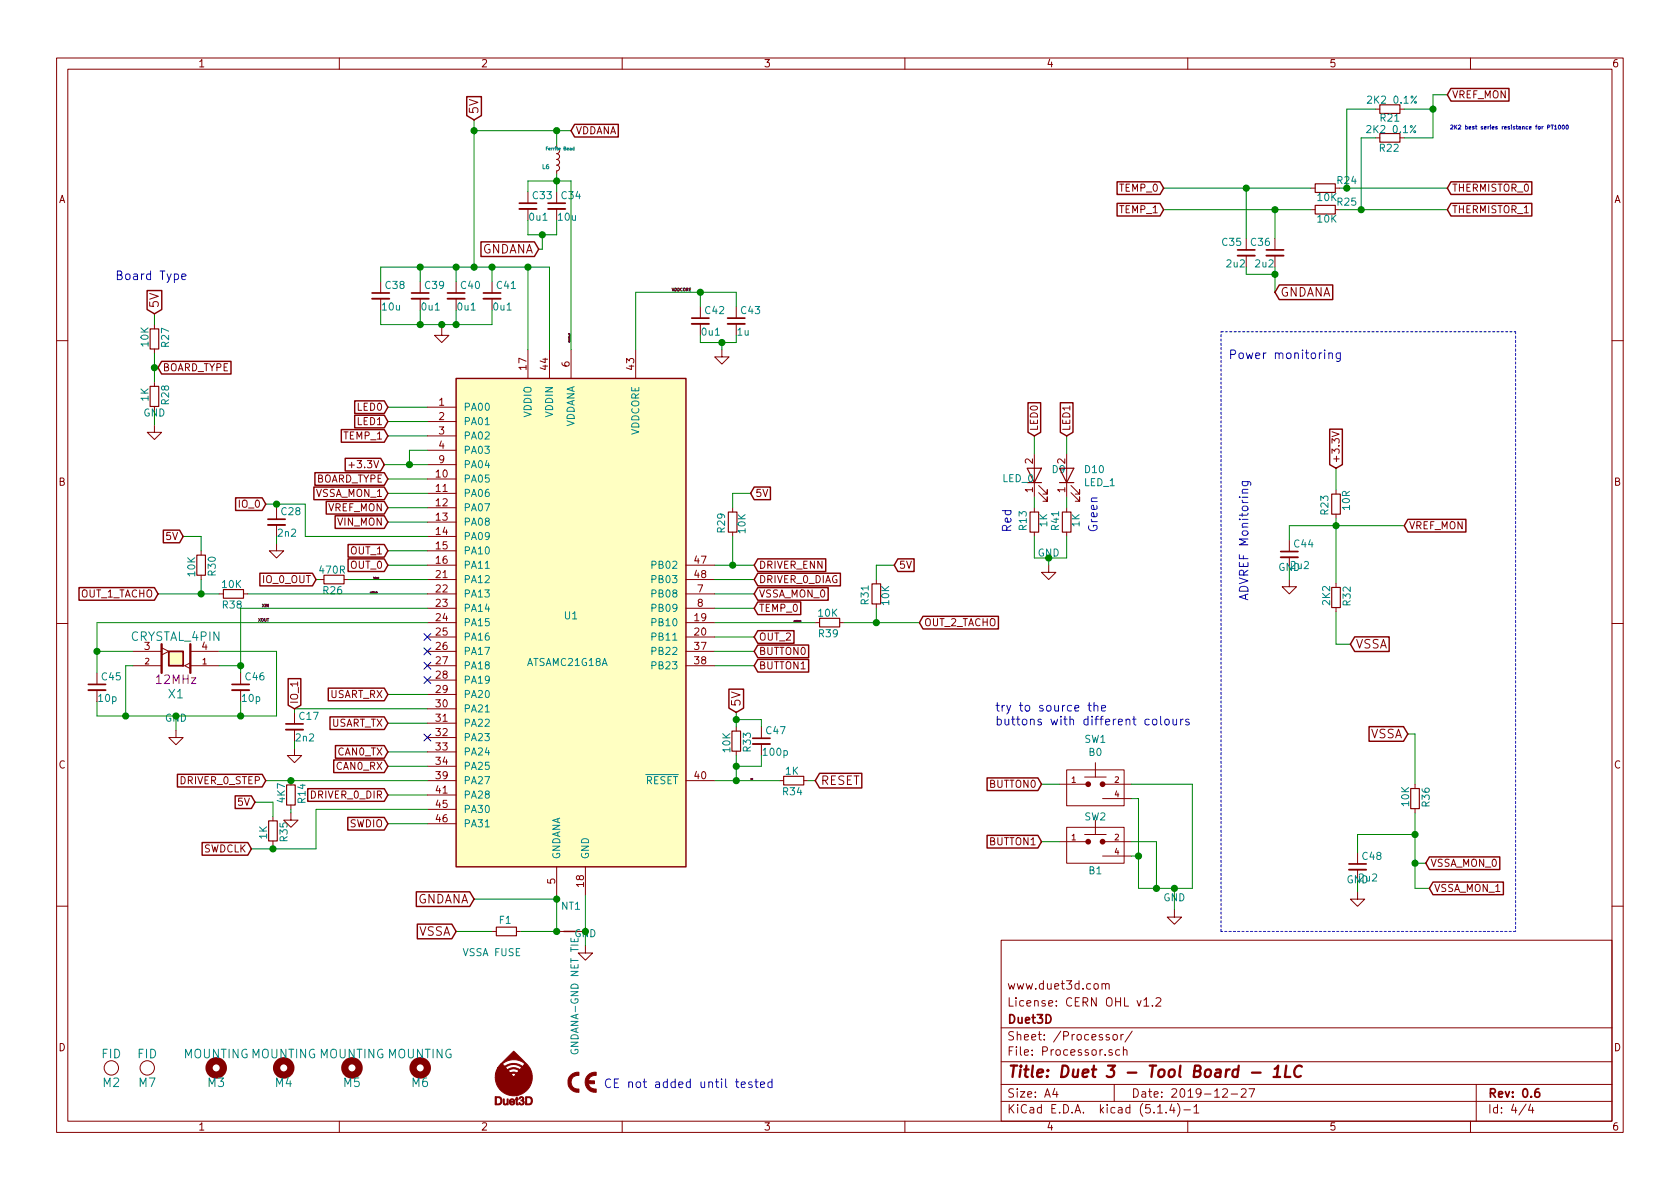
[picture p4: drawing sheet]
EESchema Schematic File Version 4
LIBS:Duet3_TB_1LC-cache
EELAYER 30 0
EELAYER END
$Descr A4 11693 8268
encoding utf-8
Sheet 4 4
Title "Duet 3 - Tool Board - 1LC"
Date "2019-12-27"
Rev "0.6"
Comp "Duet3D"
Comment1 "License: CERN OHL v1.2"
Comment2 "www.duet3d.com"
Comment3 ""
Comment4 ""
$EndDescr
$Comp
L Duet3:CRYSTAL_4PIN X1
U 1 1
P 1225 4575
F 0 "X1" H 1225 4825 60  0000 C CNN
F 1 "CRYSTAL_4PIN" H 1225 4425 60  0000 C CNN
F 2 "complib:Crystal_SMD_ECS-33B-4Pin_3.2x2.5mm" H 1225 4575 60  0001 C CNN
F 3 "" H 1225 4575 60  0001 C CNN
F 4 "12MHz" H 1225 4725 60  0000 C CNN "Frequency"
	1    1225 4575
	-1   0    0    1   
$EndComp
Text GLabel 3175 6475 0    60   Input ~ 0
VSSA
$Comp
L Device:C_Small C42
U 1 1
P 4875 2225
F 0 "C42" H 4900 2300 50  0000 L CNN
F 1 "0u1" H 4875 2150 50  0000 L CNN
F 2 "Capacitor_SMD:C_0402_1005Metric" H 4875 2225 60  0001 C CNN
F 3 "" H 4875 2225 60  0001 C CNN
	1    4875 2225
	1    0    0    -1  
$EndComp
$Comp
L Device:C_Small C46
U 1 1
P 1675 4775
F 0 "C46" H 1700 4850 50  0000 L CNN
F 1 "10p" H 1675 4700 50  0000 L CNN
F 2 "Capacitor_SMD:C_0402_1005Metric" H 1675 4775 60  0001 C CNN
F 3 "" H 1675 4775 60  0001 C CNN
	1    1675 4775
	1    0    0    -1  
$EndComp
$Comp
L Device:C_Small C45
U 1 1
P 675 4775
F 0 "C45" H 700 4850 50  0000 L CNN
F 1 "10p" H 675 4700 50  0000 L CNN
F 2 "Capacitor_SMD:C_0402_1005Metric" H 675 4775 60  0001 C CNN
F 3 "" H 675 4775 60  0001 C CNN
	1    675  4775
	1    0    0    -1  
$EndComp
$Comp
L Device:C_Small C41
U 1 1
P 3425 2050
F 0 "C41" H 3450 2125 50  0000 L CNN
F 1 "0u1" H 3425 1975 50  0000 L CNN
F 2 "Capacitor_SMD:C_0402_1005Metric" H 3425 2050 60  0001 C CNN
F 3 "" H 3425 2050 60  0001 C CNN
	1    3425 2050
	1    0    0    -1  
$EndComp
$Comp
L Device:C_Small C33
U 1 1
P 3675 1425
F 0 "C33" H 3700 1500 50  0000 L CNN
F 1 "0u1" H 3675 1350 50  0000 L CNN
F 2 "Capacitor_SMD:C_0402_1005Metric" H 3675 1425 60  0001 C CNN
F 3 "" H 3675 1425 60  0001 C CNN
	1    3675 1425
	1    0    0    -1  
$EndComp
$Comp
L Device:C_Small C40
U 1 1
P 3175 2050
F 0 "C40" H 3200 2125 50  0000 L CNN
F 1 "0u1" H 3175 1975 50  0000 L CNN
F 2 "Capacitor_SMD:C_0402_1005Metric" H 3175 2050 60  0001 C CNN
F 3 "" H 3175 2050 60  0001 C CNN
	1    3175 2050
	1    0    0    -1  
$EndComp
$Comp
L Device:C_Small C39
U 1 1
P 2925 2050
F 0 "C39" H 2950 2125 50  0000 L CNN
F 1 "0u1" H 2925 1975 50  0000 L CNN
F 2 "Capacitor_SMD:C_0402_1005Metric" H 2925 2050 60  0001 C CNN
F 3 "" H 2925 2050 60  0001 C CNN
	1    2925 2050
	1    0    0    -1  
$EndComp
Text GLabel 3300 825  1    60   Input ~ 0
5V
$Comp
L Device:C_Small C38
U 1 1
P 2650 2050
F 0 "C38" H 2675 2125 50  0000 L CNN
F 1 "10u" H 2650 1975 50  0000 L CNN
F 2 "Capacitor_SMD:C_0805_2012Metric" H 2650 2050 60  0001 C CNN
F 3 "" H 2650 2050 60  0001 C CNN
	1    2650 2050
	1    0    0    -1  
$EndComp
$Comp
L Device:R_Small F1
U 1 1
P 3525 6475
F 0 "F1" V 3600 6483 50  0000 C CNN
F 1 "VSSA FUSE" V 3375 6575 50  0000 C CNN
F 2 "Fuse:Fuse_1206_3216Metric" H 3525 6475 60  0001 C CNN
F 3 "" H 3525 6475 60  0001 C CNN
	1    3525 6475
	0    -1   -1   0   
$EndComp
$Comp
L Device:C_Small C43
U 1 1
P 5125 2225
F 0 "C43" H 5150 2300 50  0000 L CNN
F 1 "1u" H 5125 2150 50  0000 L CNN
F 2 "Capacitor_SMD:C_0603_1608Metric" H 5125 2225 60  0001 C CNN
F 3 "" H 5125 2225 60  0001 C CNN
	1    5125 2225
	1    0    0    -1  
$EndComp
$Comp
L Duet3:FID M2
U 1 1
P 775 7425
F 0 "M2" H 775 7325 60  0000 C CNN
F 1 "FID" H 775 7525 60  0000 C CNN
F 2 "Fiducial:Fiducial_1mm_Mask2mm" H 775 7425 60  0001 C CNN
F 3 "" H 775 7425 60  0000 C CNN
	1    775  7425
	1    0    0    -1  
$EndComp
$Comp
L Device:C_Small C35
U 1 1
P 8675 1750
F 0 "C35" H 8700 1825 50  0000 L CNN
F 1 "2u2" H 8675 1675 50  0000 L CNN
F 2 "Capacitor_SMD:C_0603_1608Metric" H 8675 1750 60  0001 C CNN
F 3 "" H 8675 1750 60  0001 C CNN
	1    8675 1750
	-1   0    0    -1  
$EndComp
$Comp
L Device:R_Small R24
U 1 1
P 9225 1300
F 0 "R24" V 9275 1450 50  0000 C CNN
F 1 "10K" V 9157 1312 50  0000 C CNN
F 2 "Resistor_SMD:R_0402_1005Metric" H 9225 1300 60  0001 C CNN
F 3 "" H 9225 1300 60  0001 C CNN
	1    9225 1300
	0    1    -1   0   
$EndComp
Text Notes 10925 900  2    28   ~ 0
2K2 best series resistance for PT1000
Text GLabel 10075 1300 2    50   Input ~ 0
THERMISTOR_0
$Comp
L Device:R_Small R21
U 1 1
P 9675 750
F 0 "R21" V 9610 750 50  0000 C CNN
F 1 "2K2 0.1%" V 9735 765 50  0000 C CNN
F 2 "Resistor_SMD:R_0402_1005Metric" H 9675 750 60  0001 C CNN
F 3 "" H 9675 750 60  0001 C CNN
	1    9675 750 
	0    1    -1   0   
$EndComp
$Comp
L Duet3_TB_1LC-rescue:Mounting_Hole-Mechanical M3
U 1 1
P 1505 7425
F 0 "M3" H 1505 7325 60  0000 C CNN
F 1 "MOUNTING" H 1505 7525 60  0000 C CNN
F 2 "MountingHole:MountingHole_3.2mm_M3" H 1505 7425 60  0001 C CNN
F 3 "" H 1505 7425 60  0000 C CNN
	1    1505 7425
	1    0    0    -1  
$EndComp
Wire Notes Line
	8500 2300 10550 2300
Wire Notes Line
	10550 2300 10550 6475
Wire Notes Line
	10550 6475 8500 6475
$Comp
L Duet3:Duet3D_Logo M1
U 1 1
P 3575 7500
F 0 "M1" H 3575 7335 60  0001 C CNN
F 1 "Duet3D_Logo" H 3575 7665 60  0001 C CNN
F 2 "complib:LOGO_Duet3d_CU_Mask" H 3575 7500 60  0001 C CNN
F 3 "" H 3575 7500 60  0001 C CNN
	1    3575 7500
	1    0    0    -1  
$EndComp
$Comp
L Duet3_TB_1LC-rescue:CE_LOGO-CE_Logo #G1
U 1 1
P 4050 7525
AR Path="/5B1DD6AD" Ref="#G1"  Part="1" 
AR Path="/50523307/5B1DD6AD" Ref="#G1"  Part="1" 
F 0 "#G1" H 4050 7485 60  0001 C CNN
F 1 "CE_LOGO" H 4050 7565 60  0001 C CNN
F 2 "" H 4050 7525 60  0001 C CNN
F 3 "" H 4050 7525 60  0001 C CNN
	1    4050 7525
	1    0    0    -1  
$EndComp
Text GLabel 10075 650  2    50   Input ~ 0
VREF_MON
$Comp
L Device:C_Small C36
U 1 1
P 8875 1750
F 0 "C36" H 8900 1825 50  0000 L CNN
F 1 "2u2" H 8875 1675 50  0000 L CNN
F 2 "Capacitor_SMD:C_0603_1608Metric" H 8875 1750 60  0001 C CNN
F 3 "" H 8875 1750 60  0001 C CNN
	1    8875 1750
	-1   0    0    -1  
$EndComp
Wire Wire Line
	8875 1900 8875 1850
$Comp
L Device:R_Small R22
U 1 1
P 9675 950
F 0 "R22" V 9745 945 50  0000 C CNN
F 1 "2K2 0.1%" V 9615 960 50  0000 C CNN
F 2 "Resistor_SMD:R_0402_1005Metric" H 9675 950 60  0001 C CNN
F 3 "" H 9675 950 60  0001 C CNN
	1    9675 950 
	0    1    1    0   
$EndComp
Wire Wire Line
	1225 5075 1225 4975
Wire Wire Line
	1225 4975 1675 4975
Wire Wire Line
	1675 4975 1675 4875
Wire Wire Line
	1225 4975 875  4975
Wire Wire Line
	675  4975 675  4875
Connection ~ 1225 4975
Wire Wire Line
	1675 4675 1675 4625
Wire Wire Line
	1675 4625 1525 4625
Wire Wire Line
	675  4675 675  4525
Wire Wire Line
	675  4525 925  4525
Wire Wire Line
	925  4625 875  4625
Wire Wire Line
	875  4625 875  4975
Connection ~ 875  4975
Wire Wire Line
	875  4975 675  4975
Wire Wire Line
	1525 4525 1925 4525
Wire Wire Line
	1925 4525 1925 4975
Wire Wire Line
	1925 4975 1675 4975
Connection ~ 1675 4975
Wire Wire Line
	1675 4625 1675 4225
Connection ~ 1675 4625
Wire Wire Line
	675  4325 675  4525
Connection ~ 675  4525
Wire Wire Line
	5025 2425 5025 2375
Wire Wire Line
	5025 2375 4875 2375
Wire Wire Line
	4875 2375 4875 2325
Wire Wire Line
	5025 2375 5125 2375
Wire Wire Line
	5125 2375 5125 2325
Connection ~ 5025 2375
Wire Wire Line
	5125 2125 5125 2025
Wire Wire Line
	5125 2025 4875 2025
Wire Wire Line
	4875 2025 4875 2125
Wire Wire Line
	4425 2425 4425 2025
Wire Wire Line
	4425 2025 4875 2025
Connection ~ 4875 2025
Wire Wire Line
	3875 6225 3875 6250
Text Notes 8550 2500 0    60   ~ 0
Power monitoring\n
Connection ~ 8875 1900
Wire Wire Line
	8875 1900 8675 1900
Wire Wire Line
	8675 1900 8675 1850
Wire Wire Line
	9325 1300 9375 1300
Wire Wire Line
	9975 650  10075 650 
Wire Wire Line
	9575 750  9375 750 
Wire Wire Line
	9375 750  9375 1300
Connection ~ 9375 1300
Wire Wire Line
	9375 1300 10075 1300
$Comp
L Device:R_Small R28
U 1 1
P 1075 2750
F 0 "R28" V 1150 2758 50  0000 C CNN
F 1 "1K" V 1007 2762 50  0000 C CNN
F 2 "Resistor_SMD:R_0402_1005Metric" H 1075 2750 60  0001 C CNN
F 3 "" H 1075 2750 60  0001 C CNN
	1    1075 2750
	1    0    0    -1  
$EndComp
Text GLabel 6400 4325 2    50   Input ~ 0
OUT_2_TACHO
Text Label 4675 2025 0    20   ~ 0
VDDCORE
Text Label 1875 4325 2    20   ~ 0
XOUT
Text Label 1875 4225 2    20   ~ 0
XIN
Text Notes 4200 7575 0    60   ~ 0
CE not added until tested
$Comp
L Device:R_Small R31
U 1 1
P 6100 4125
F 0 "R31" V 6175 4133 50  0000 C CNN
F 1 "10K" V 6032 4137 50  0000 C CNN
F 2 "Resistor_SMD:R_0402_1005Metric" H 6100 4125 60  0001 C CNN
F 3 "" H 6100 4125 60  0001 C CNN
	1    6100 4125
	-1   0    0    1   
$EndComp
Wire Wire Line
	9575 950  9475 950 
Wire Wire Line
	9475 1450 10075 1450
Wire Wire Line
	9475 950  9475 1450
Connection ~ 9475 1450
Wire Wire Line
	9325 1450 9475 1450
Wire Wire Line
	8100 1300 8675 1300
Wire Wire Line
	9125 1300 8675 1300
Connection ~ 8675 1300
Wire Wire Line
	8675 1650 8675 1300
Wire Wire Line
	8100 1450 8875 1450
Wire Wire Line
	8875 1450 9125 1450
Connection ~ 8875 1450
Wire Wire Line
	8875 1650 8875 1450
$Comp
L Device:R_Small R25
U 1 1
P 9225 1450
F 0 "R25" V 9275 1600 50  0000 C CNN
F 1 "10K" V 9157 1462 50  0000 C CNN
F 2 "Resistor_SMD:R_0402_1005Metric" H 9225 1450 60  0001 C CNN
F 3 "" H 9225 1450 60  0001 C CNN
	1    9225 1450
	0    1    -1   0   
$EndComp
Text GLabel 10075 1450 2    50   Input ~ 0
THERMISTOR_1
Text GLabel 8100 1300 0    50   Input ~ 0
TEMP_0
Text GLabel 8100 1450 0    50   Input ~ 0
TEMP_1
Text GLabel 6225 3925 2    50   Input ~ 0
5V
Wire Wire Line
	6225 3925 6100 3925
Wire Wire Line
	3175 6475 3425 6475
Wire Wire Line
	6100 3925 6100 4025
Wire Wire Line
	6100 4225 6100 4325
Connection ~ 6100 4325
Wire Wire Line
	6100 4325 6400 4325
Wire Wire Line
	9775 950  9975 950 
Wire Wire Line
	9975 950  9975 750 
Wire Wire Line
	9775 750  9975 750 
Connection ~ 9975 750 
Wire Wire Line
	9975 750  9975 650 
Text GLabel 2700 2825 0    50   Input ~ 0
LED0
Wire Wire Line
	2700 2825 2975 2825
Text GLabel 2050 4925 1    50   Input ~ 0
IO_1
Wire Wire Line
	2700 3325 2975 3325
Text GLabel 5250 4225 2    50   Input ~ 0
TEMP_0
Wire Wire Line
	5250 4225 4975 4225
Text GLabel 5250 4125 2    50   Input ~ 0
VSSA_MON_0
$Comp
L Duet3:ATSAMC21G18B-MU-MCU_Microchip_SAMC U1
U 1 1
P 3975 4325
F 0 "U1" H 3975 4375 50  0000 C CNN
F 1 "ATSAMC21G18A" H 3950 4050 50  0000 C CNN
F 2 "Package_DFN_QFN:QFN-48-1EP_7x7mm_P0.5mm_EP5.2x5.2mm_ThermalVias" H 4975 5225 50  0001 C CNN
F 3 "http://ww1.microchip.com/downloads/en/DeviceDoc/SAM-C20C21-Family-Datasheet-DS60001479C.pdf" H 3975 4325 50  0001 C CNN
	1    3975 4325
	1    0    0    -1  
$EndComp
Wire Wire Line
	1675 4225 2975 4225
Wire Wire Line
	675  4325 2975 4325
Wire Wire Line
	2650 2150 2650 2250
Wire Wire Line
	2650 2250 2925 2250
Wire Wire Line
	3075 2250 3075 2275
Wire Wire Line
	2925 2150 2925 2250
Connection ~ 2925 2250
Wire Wire Line
	2925 2250 3075 2250
Wire Wire Line
	3075 2250 3175 2250
Wire Wire Line
	3175 2250 3175 2150
Connection ~ 3075 2250
Wire Wire Line
	3175 2250 3425 2250
Wire Wire Line
	3425 2250 3425 2150
Connection ~ 3175 2250
Wire Wire Line
	2650 1950 2650 1850
Wire Wire Line
	2650 1850 2925 1850
Wire Wire Line
	2925 1850 2925 1950
Wire Wire Line
	2925 1850 3175 1850
Wire Wire Line
	3175 1850 3175 1950
Connection ~ 2925 1850
Wire Wire Line
	3175 1850 3300 1850
Wire Wire Line
	3425 1850 3425 1950
Connection ~ 3175 1850
Wire Wire Line
	3425 1850 3675 1850
Wire Wire Line
	3675 1850 3675 2425
Connection ~ 3425 1850
Wire Wire Line
	3675 1850 3825 1850
Wire Wire Line
	3825 1850 3825 2425
Connection ~ 3675 1850
Wire Wire Line
	3975 2425 3975 1250
Wire Wire Line
	3975 1250 3875 1250
Wire Wire Line
	3875 1250 3875 1325
Wire Wire Line
	3875 1250 3675 1250
Wire Wire Line
	3675 1250 3675 1325
Connection ~ 3875 1250
Wire Wire Line
	3675 1625 3675 1525
Wire Wire Line
	3875 1625 3875 1525
Connection ~ 3300 1850
Wire Wire Line
	3300 1850 3425 1850
$Comp
L Device:C_Small C34
U 1 1
P 3875 1425
F 0 "C34" H 3900 1500 50  0000 L CNN
F 1 "10u" H 3875 1350 50  0000 L CNN
F 2 "Capacitor_SMD:C_0805_2012Metric" H 3875 1425 60  0001 C CNN
F 3 "" H 3875 1425 60  0001 C CNN
	1    3875 1425
	1    0    0    -1  
$EndComp
Wire Wire Line
	3300 825  3300 900 
$Comp
L Device:L_Small L6
U 1 1
P 3875 1100
F 0 "L6" H 3800 1050 30  0000 C CNN
F 1 "Ferrite Bead" H 3900 1175 22  0000 C CNN
F 2 "Inductor_SMD:L_0402_1005Metric" H 3875 1100 60  0001 C CNN
F 3 "https://www.digikey.co.uk/product-detail/en/taiyo-yuden/BKP1005HS221-T/587-2088-2-ND/1788977" H 3875 1100 60  0001 C CNN
F 4 "BKP1005HS221-T" H 3875 1100 50  0001 C CNN "Part Number"
	1    3875 1100
	1    0    0    -1  
$EndComp
Wire Wire Line
	3875 1200 3875 1250
Wire Wire Line
	3875 1000 3875 900 
Wire Wire Line
	3875 900  3300 900 
Connection ~ 3300 900 
Wire Wire Line
	3300 900  3300 1850
Text GLabel 3975 900  2    50   Input ~ 0
VDDANA
Wire Wire Line
	3975 900  3875 900 
Connection ~ 3875 900 
$Comp
L Device:R_Small R35
U 1 1
P 1900 5775
F 0 "R35" V 1975 5783 50  0000 C CNN
F 1 "1K" V 1832 5787 50  0000 C CNN
F 2 "Resistor_SMD:R_0402_1005Metric" H 1900 5775 60  0001 C CNN
F 3 "" H 1900 5775 60  0001 C CNN
	1    1900 5775
	1    0    0    1   
$EndComp
Text GLabel 1775 5575 0    50   Input ~ 0
5V
Wire Wire Line
	1775 5575 1900 5575
Wire Wire Line
	1900 5575 1900 5675
Wire Wire Line
	1750 5900 1900 5900
Wire Wire Line
	1900 5875 1900 5900
Wire Wire Line
	2700 5725 2975 5725
Text GLabel 5675 5425 2    60   Input ~ 0
RESET
Wire Wire Line
	4975 5425 5125 5425
$Comp
L Device:R_Small R33
U 1 1
P 5125 5150
F 0 "R33" V 5200 5158 50  0000 C CNN
F 1 "10K" V 5057 5162 50  0000 C CNN
F 2 "Resistor_SMD:R_0402_1005Metric" H 5125 5150 60  0001 C CNN
F 3 "" H 5125 5150 60  0001 C CNN
	1    5125 5150
	1    0    0    1   
$EndComp
$Comp
L Device:R_Small R34
U 1 1
P 5525 5425
F 0 "R34" V 5600 5433 50  0000 C CNN
F 1 "1K" V 5457 5437 50  0000 C CNN
F 2 "Resistor_SMD:R_0402_1005Metric" H 5525 5425 60  0001 C CNN
F 3 "" H 5525 5425 60  0001 C CNN
	1    5525 5425
	0    -1   1    0   
$EndComp
Wire Wire Line
	5625 5425 5675 5425
Wire Wire Line
	5125 5250 5125 5325
Connection ~ 5125 5425
Wire Wire Line
	5125 5425 5425 5425
Text GLabel 5125 4950 1    60   Input ~ 0
5V
Wire Wire Line
	5125 4950 5125 5000
$Comp
L Device:C_Small C47
U 1 1
P 5300 5150
F 0 "C47" H 5325 5225 50  0000 L CNN
F 1 "100p" H 5300 5075 50  0000 L CNN
F 2 "Capacitor_SMD:C_0402_1005Metric" H 5300 5150 60  0001 C CNN
F 3 "" H 5300 5150 60  0001 C CNN
	1    5300 5150
	1    0    0    -1  
$EndComp
Wire Wire Line
	5300 5250 5300 5325
Wire Wire Line
	5300 5325 5125 5325
Connection ~ 5125 5325
Wire Wire Line
	5125 5325 5125 5425
Wire Wire Line
	5300 5050 5300 5000
Wire Wire Line
	5300 5000 5125 5000
Connection ~ 5125 5000
Wire Wire Line
	5125 5000 5125 5050
Text GLabel 2700 2925 0    50   Input ~ 0
LED1
Wire Wire Line
	2700 2925 2975 2925
Text GLabel 2700 3025 0    50   Input ~ 0
TEMP_1
Wire Wire Line
	2700 3025 2975 3025
Wire Wire Line
	5250 4125 4975 4125
Text GLabel 2700 3325 0    50   Input ~ 0
BOARD_TYPE
Text GLabel 2700 3425 0    50   Input ~ 0
VSSA_MON_1
Wire Wire Line
	2700 3425 2975 3425
Text GLabel 2700 3525 0    50   Input ~ 0
VREF_MON
Wire Wire Line
	2700 3525 2975 3525
Text GLabel 2700 3625 0    50   Input ~ 0
VIN_MON
Wire Wire Line
	2700 3625 2975 3625
Text GLabel 1850 3500 0    50   Input ~ 0
IO_0
Wire Wire Line
	1850 3500 1925 3500
Text GLabel 2700 3825 0    50   Input ~ 0
OUT_1
Wire Wire Line
	2700 3825 2975 3825
Text GLabel 2700 3925 0    50   Input ~ 0
OUT_0
Wire Wire Line
	2700 3925 2975 3925
Wire Wire Line
	4975 4325 5675 4325
Text GLabel 5250 4425 2    50   Input ~ 0
OUT_2
Wire Wire Line
	5250 4425 4975 4425
Text GLabel 2200 4025 0    50   Input ~ 0
IO_0_OUT
Wire Wire Line
	2200 4025 2225 4025
Text GLabel 1100 4125 0    50   Input ~ 0
OUT_1_TACHO
$Comp
L Device:R_Small R30
U 1 1
P 1400 3925
F 0 "R30" V 1475 3933 50  0000 C CNN
F 1 "10K" V 1332 3937 50  0000 C CNN
F 2 "Resistor_SMD:R_0402_1005Metric" H 1400 3925 60  0001 C CNN
F 3 "" H 1400 3925 60  0001 C CNN
	1    1400 3925
	1    0    0    1   
$EndComp
Text GLabel 1275 3725 0    50   Input ~ 0
5V
Wire Wire Line
	1275 3725 1400 3725
Wire Wire Line
	1400 3725 1400 3825
Wire Wire Line
	1400 4025 1400 4125
Connection ~ 1400 4125
Wire Wire Line
	1400 4125 1100 4125
Wire Wire Line
	2975 4125 1725 4125
NoConn ~ 2975 4425
NoConn ~ 2975 4525
NoConn ~ 2975 4625
NoConn ~ 2975 4725
Text GLabel 2700 4825 0    50   Input ~ 0
USART_RX
Wire Wire Line
	2700 4825 2975 4825
Text GLabel 2700 5025 0    50   Input ~ 0
USART_TX
Wire Wire Line
	2700 5025 2975 5025
NoConn ~ 2975 5125
Text GLabel 2700 5225 0    50   Input ~ 0
CAN0_TX
Wire Wire Line
	2700 5225 2975 5225
Text GLabel 2700 5325 0    50   Input ~ 0
CAN0_RX
Wire Wire Line
	2700 5325 2975 5325
Text GLabel 1750 5900 0    50   Input ~ 0
SWDCLK
Text GLabel 2700 5725 0    50   Input ~ 0
SWDIO
Text GLabel 2700 5525 0    50   Input ~ 0
DRIVER_0_DIR
Text GLabel 1850 5425 0    50   Input ~ 0
DRIVER_0_STEP
Wire Wire Line
	1850 5425 2025 5425
Wire Wire Line
	2700 5525 2975 5525
Text GLabel 5250 3925 2    50   Input ~ 0
DRIVER_ENN
Text GLabel 5250 4025 2    50   Input ~ 0
DRIVER_0_DIAG
Wire Wire Line
	5250 4025 4975 4025
Wire Wire Line
	5250 3925 5100 3925
Text GLabel 5250 4525 2    50   Input ~ 0
BUTTON0
Text GLabel 5250 4625 2    50   Input ~ 0
BUTTON1
Wire Wire Line
	5250 4625 4975 4625
Wire Wire Line
	5250 4525 4975 4525
Text Notes 800  1950 0    60   ~ 0
Board Type
Wire Wire Line
	1075 2850 1075 2950
Text GLabel 1100 2550 2    50   Input ~ 0
BOARD_TYPE
Wire Wire Line
	1075 2650 1075 2550
Wire Wire Line
	1075 2550 1100 2550
$Comp
L Device:R_Small R27
U 1 1
P 1075 2350
F 0 "R27" V 1150 2358 50  0000 C CNN
F 1 "10K" V 1007 2362 50  0000 C CNN
F 2 "Resistor_SMD:R_0402_1005Metric" H 1075 2350 60  0001 C CNN
F 3 "" H 1075 2350 60  0001 C CNN
	1    1075 2350
	1    0    0    -1  
$EndComp
Wire Wire Line
	1075 2450 1075 2550
Connection ~ 1075 2550
Text GLabel 1075 2175 1    60   Input ~ 0
5V
Wire Wire Line
	1075 2175 1075 2250
$Comp
L Duet3_TB_1LC-rescue:Mounting_Hole-Mechanical M4
U 1 1
P 1975 7425
F 0 "M4" H 1975 7325 60  0000 C CNN
F 1 "MOUNTING" H 1975 7525 60  0000 C CNN
F 2 "MountingHole:MountingHole_3.2mm_M3" H 1975 7425 60  0001 C CNN
F 3 "" H 1975 7425 60  0000 C CNN
	1    1975 7425
	1    0    0    -1  
$EndComp
$Comp
L Duet3_TB_1LC-rescue:Mounting_Hole-Mechanical M5
U 1 1
P 2450 7425
F 0 "M5" H 2450 7325 60  0000 C CNN
F 1 "MOUNTING" H 2450 7525 60  0000 C CNN
F 2 "MountingHole:MountingHole_3.2mm_M3" H 2450 7425 60  0001 C CNN
F 3 "" H 2450 7425 60  0000 C CNN
	1    2450 7425
	1    0    0    -1  
$EndComp
$Comp
L Duet3_TB_1LC-rescue:Mounting_Hole-Mechanical M6
U 1 1
P 2925 7425
F 0 "M6" H 2925 7325 60  0000 C CNN
F 1 "MOUNTING" H 2925 7525 60  0000 C CNN
F 2 "MountingHole:MountingHole_3.2mm_M3" H 2925 7425 60  0001 C CNN
F 3 "" H 2925 7425 60  0000 C CNN
	1    2925 7425
	1    0    0    -1  
$EndComp
Wire Wire Line
	9300 4250 9300 4475
Wire Notes Line
	8500 6475 8500 2300
Wire Wire Line
	9400 4475 9300 4475
Wire Wire Line
	8975 4025 8975 3950
Wire Wire Line
	9300 3650 9300 4050
Connection ~ 9300 3650
Wire Wire Line
	8975 3650 8975 3750
Wire Wire Line
	8975 3650 9300 3650
Text GLabel 9400 4475 2    60   Input ~ 0
VSSA
$Comp
L Device:R_Small R32
U 1 1
P 9300 4150
F 0 "R32" V 9375 4158 50  0000 C CNN
F 1 "2K2" V 9232 4162 50  0000 C CNN
F 2 "Resistor_SMD:R_0402_1005Metric" H 9300 4150 60  0001 C CNN
F 3 "" H 9300 4150 60  0001 C CNN
	1    9300 4150
	1    0    0    -1  
$EndComp
$Comp
L Device:C_Small C44
U 1 1
P 8975 3850
F 0 "C44" H 9000 3925 50  0000 L CNN
F 1 "2u2" H 8975 3775 50  0000 L CNN
F 2 "Capacitor_SMD:C_0603_1608Metric" H 8975 3850 60  0001 C CNN
F 3 "" H 8975 3850 60  0001 C CNN
	1    8975 3850
	1    0    0    -1  
$EndComp
Text Notes 8700 4175 1    60   ~ 0
ADVREF Monitoring
Text GLabel 9775 3650 2    50   Input ~ 0
VREF_MON
Text GLabel 9300 3250 1    50   Input ~ 0
+3.3V
$Comp
L Device:R_Small R36
U 1 1
P 9850 5550
F 0 "R36" V 9925 5558 50  0000 C CNN
F 1 "10K" V 9782 5562 50  0000 C CNN
F 2 "Resistor_SMD:R_0402_1005Metric" H 9850 5550 60  0001 C CNN
F 3 "" H 9850 5550 60  0001 C CNN
	1    9850 5550
	1    0    0    -1  
$EndComp
Text GLabel 9800 5100 0    60   Input ~ 0
VSSA
Text GLabel 9925 6000 2    50   Input ~ 0
VSSA_MON_0
$Comp
L Device:C_Small C48
U 1 1
P 9450 6025
F 0 "C48" H 9475 6100 50  0000 L CNN
F 1 "2u2" H 9450 5950 50  0000 L CNN
F 2 "Capacitor_SMD:C_0603_1608Metric" H 9450 6025 60  0001 C CNN
F 3 "" H 9450 6025 60  0001 C CNN
	1    9450 6025
	1    0    0    -1  
$EndComp
Wire Wire Line
	9800 5100 9850 5100
Wire Wire Line
	9850 6000 9925 6000
Wire Wire Line
	9450 5800 9450 5925
Wire Wire Line
	9450 6200 9450 6125
Wire Wire Line
	9850 5800 9450 5800
Connection ~ 9850 5800
Wire Wire Line
	9850 5800 9850 6000
Wire Wire Line
	9850 5100 9850 5450
Wire Wire Line
	9850 5650 9850 5800
Text GLabel 9950 6175 2    50   Input ~ 0
VSSA_MON_1
Wire Wire Line
	9850 6000 9850 6175
Wire Wire Line
	9850 6175 9950 6175
Connection ~ 9850 6000
$Comp
L Device:Net-Tie_2 NT1
U 1 1
P 3975 6475
F 0 "NT1" H 3975 6653 50  0000 C CNN
F 1 "GNDANA-GND NET TIE" V 4000 6025 50  0000 C CNN
F 2 "NetTie:NetTie-2_SMD_Pad0.5mm" H 3975 6475 50  0001 C CNN
F 3 "~" H 3975 6475 50  0001 C CNN
F 4 "virtual component - DNP" H 3975 6475 50  0001 C CNN "Part Number"
	1    3975 6475
	1    0    0    -1  
$EndComp
Text GLabel 3300 6250 0    60   Input ~ 0
GNDANA
Text GLabel 8875 2025 2    60   Input ~ 0
GNDANA
Wire Wire Line
	8875 1900 8875 2025
$Comp
L Device:R_Small R29
U 1 1
P 5100 3625
F 0 "R29" V 5175 3633 50  0000 C CNN
F 1 "10K" V 5032 3637 50  0000 C CNN
F 2 "Resistor_SMD:R_0402_1005Metric" H 5100 3625 60  0001 C CNN
F 3 "" H 5100 3625 60  0001 C CNN
	1    5100 3625
	-1   0    0    1   
$EndComp
Text GLabel 5225 3425 2    50   Input ~ 0
5V
Wire Wire Line
	5225 3425 5100 3425
Wire Wire Line
	5100 3425 5100 3525
Wire Wire Line
	5100 3725 5100 3925
Connection ~ 5100 3925
Wire Wire Line
	5100 3925 4975 3925
$Comp
L Duet3_TB_1LC-rescue:SW_TL3340AF160QG-Switch SW1
U 1 1
P 7625 5550
F 0 "SW1" H 7625 5965 50  0000 C CNN
F 1 "B0" H 7625 5874 50  0000 C CNN
F 2 "Button_Switch_SMD:SW_TL3340AF160QG" H 7625 5750 50  0001 C CNN
F 3 "" H 7625 5750 50  0001 C CNN
	1    7625 5550
	1    0    0    -1  
$EndComp
Wire Wire Line
	8175 6325 8175 6175
Wire Wire Line
	8175 6175 8300 6175
Connection ~ 8175 6175
Text GLabel 7250 5450 0    50   Input ~ 0
BUTTON0
Text GLabel 7250 5850 0    50   Input ~ 0
BUTTON1
Wire Wire Line
	7250 5850 7375 5850
Wire Wire Line
	7250 5450 7375 5450
Wire Wire Line
	2050 4925 2975 4925
Text GLabel 2675 3225 0    50   Input ~ 0
+3.3V
Wire Wire Line
	2975 3225 2850 3225
$Comp
L Duet3_TB_1LC-rescue:GND-power #PWR0123
U 1 1
P 4075 6575
F 0 "#PWR0123" H 4075 6325 50  0001 C CNN
F 1 "GND" H 4075 6662 50  0000 C CNN
F 2 "" H 4075 6575 50  0001 C CNN
F 3 "" H 4075 6575 50  0001 C CNN
	1    4075 6575
	1    0    0    -1  
$EndComp
$Comp
L Duet3_TB_1LC-rescue:GND-power #PWR0124
U 1 1
P 1225 5075
F 0 "#PWR0124" H 1225 4825 50  0001 C CNN
F 1 "GND" H 1225 5162 50  0000 C CNN
F 2 "" H 1225 5075 50  0001 C CNN
F 3 "" H 1225 5075 50  0001 C CNN
	1    1225 5075
	1    0    0    -1  
$EndComp
$Comp
L Duet3_TB_1LC-rescue:GND-power #PWR0125
U 1 1
P 1075 2950
F 0 "#PWR0125" H 1075 2700 50  0001 C CNN
F 1 "GND" H 1075 3037 50  0000 C CNN
F 2 "" H 1075 2950 50  0001 C CNN
F 3 "" H 1075 2950 50  0001 C CNN
	1    1075 2950
	1    0    0    -1  
$EndComp
$Comp
L Duet3_TB_1LC-rescue:GND-power #PWR0128
U 1 1
P 9450 6200
F 0 "#PWR0128" H 9450 5950 50  0001 C CNN
F 1 "GND" H 9450 6287 50  0000 C CNN
F 2 "" H 9450 6200 50  0001 C CNN
F 3 "" H 9450 6200 50  0001 C CNN
	1    9450 6200
	1    0    0    -1  
$EndComp
$Comp
L Duet3_TB_1LC-rescue:GND-power #PWR0129
U 1 1
P 8175 6325
F 0 "#PWR0129" H 8175 6075 50  0001 C CNN
F 1 "GND" H 8175 6412 50  0000 C CNN
F 2 "" H 8175 6325 50  0001 C CNN
F 3 "" H 8175 6325 50  0001 C CNN
	1    8175 6325
	1    0    0    -1  
$EndComp
$Comp
L Duet3_TB_1LC-rescue:GND-power #PWR0130
U 1 1
P 8975 4025
F 0 "#PWR0130" H 8975 3775 50  0001 C CNN
F 1 "GND" H 8975 4112 50  0000 C CNN
F 2 "" H 8975 4025 50  0001 C CNN
F 3 "" H 8975 4025 50  0001 C CNN
	1    8975 4025
	1    0    0    -1  
$EndComp
$Comp
L Device:LED D9
U 1 1
P 7200 3300
F 0 "D9" V 7238 3183 50  0000 R CNN
F 1 "LED_0" V 7175 3525 50  0000 R CNN
F 2 "LED_SMD:LED_0402_1005Metric" H 7200 3300 50  0001 C CNN
F 3 "~" H 7200 3300 50  0001 C CNN
	1    7200 3300
	0    -1   -1   0   
$EndComp
Text GLabel 7200 3025 1    50   Input ~ 0
LED0
Text GLabel 7425 3025 1    50   Input ~ 0
LED1
Wire Wire Line
	3675 1625 3775 1625
$Comp
L Device:LED D10
U 1 1
P 7425 3300
F 0 "D10" V 7463 3182 50  0000 R CNN
F 1 "LED_1" V 7372 3182 50  0000 R CNN
F 2 "LED_SMD:LED_0402_1005Metric" H 7425 3300 50  0001 C CNN
F 3 "~" H 7425 3300 50  0001 C CNN
	1    7425 3300
	0    -1   -1   0   
$EndComp
$Comp
L Device:R_Small R13
U 1 1
P 7200 3625
F 0 "R13" V 7275 3633 50  0000 C CNN
F 1 "1K" V 7132 3637 50  0000 C CNN
F 2 "Resistor_SMD:R_0402_1005Metric" H 7200 3625 60  0001 C CNN
F 3 "" H 7200 3625 60  0001 C CNN
	1    7200 3625
	-1   0    0    -1  
$EndComp
$Comp
L Device:R_Small R41
U 1 1
P 7425 3625
F 0 "R41" V 7500 3633 50  0000 C CNN
F 1 "1K" V 7357 3637 50  0000 C CNN
F 2 "Resistor_SMD:R_0402_1005Metric" H 7425 3625 60  0001 C CNN
F 3 "" H 7425 3625 60  0001 C CNN
	1    7425 3625
	-1   0    0    -1  
$EndComp
Wire Wire Line
	7200 3450 7200 3525
Wire Wire Line
	7425 3450 7425 3525
Wire Wire Line
	7200 3025 7200 3150
Wire Wire Line
	7425 3025 7425 3150
Wire Wire Line
	7200 3725 7200 3875
Wire Wire Line
	7200 3875 7300 3875
Wire Wire Line
	7425 3875 7425 3725
$Comp
L Duet3_TB_1LC-rescue:GND-power #PWR0131
U 1 1
P 7300 3925
F 0 "#PWR0131" H 7300 3675 50  0001 C CNN
F 1 "GND" H 7300 4012 50  0000 C CNN
F 2 "" H 7300 3925 50  0001 C CNN
F 3 "" H 7300 3925 50  0001 C CNN
	1    7300 3925
	1    0    0    -1  
$EndComp
Wire Wire Line
	7300 3925 7300 3875
Connection ~ 7300 3875
Wire Wire Line
	7300 3875 7425 3875
$Comp
L Duet3_TB_1LC-rescue:SW_TL3340AF160QG-Switch SW2
U 1 1
P 7625 5950
F 0 "SW2" H 7625 6225 50  0000 C CNN
F 1 "B1" H 7625 5850 50  0000 C CNN
F 2 "Button_Switch_SMD:SW_TL3340AF160QG" H 7625 6150 50  0001 C CNN
F 3 "" H 7625 6150 50  0001 C CNN
	1    7625 5950
	1    0    0    -1  
$EndComp
Wire Wire Line
	8300 5450 7875 5450
Wire Wire Line
	7875 5850 8050 5850
Wire Wire Line
	7875 5550 7925 5550
Wire Wire Line
	7925 5550 7925 5950
Wire Wire Line
	7925 5950 7875 5950
Wire Wire Line
	7925 5950 7925 6175
Connection ~ 7925 5950
Wire Wire Line
	7925 6175 8050 6175
Connection ~ 8050 6175
Wire Wire Line
	8050 6175 8175 6175
Wire Wire Line
	4075 6225 4075 6475
Wire Wire Line
	3300 6250 3875 6250
Connection ~ 3875 6250
Wire Wire Line
	3875 6250 3875 6475
Connection ~ 4075 6475
Wire Wire Line
	4075 6475 4075 6575
Wire Wire Line
	3625 6475 3875 6475
Connection ~ 3875 6475
Text Notes 6925 5050 0    60   ~ 0
try to source the \nbuttons with different colours
Text Label 5225 5425 0    8    ~ 0
rst
$Comp
L Duet3:FID M7
U 1 1
P 1025 7425
F 0 "M7" H 1025 7325 60  0000 C CNN
F 1 "FID" H 1025 7525 60  0000 C CNN
F 2 "Fiducial:Fiducial_1mm_Mask2mm" H 1025 7425 60  0001 C CNN
F 3 "" H 1025 7425 60  0000 C CNN
	1    1025 7425
	1    0    0    -1  
$EndComp
$Comp
L Device:C_Small C17
U 1 1
P 2050 5050
F 0 "C17" H 2075 5125 50  0000 L CNN
F 1 "2n2" H 2050 4975 50  0000 L CNN
F 2 "Capacitor_SMD:C_0402_1005Metric" H 2050 5050 60  0001 C CNN
F 3 "" H 2050 5050 60  0001 C CNN
	1    2050 5050
	1    0    0    -1  
$EndComp
Wire Wire Line
	2050 4950 2050 4925
Wire Wire Line
	2050 5200 2050 5150
$Comp
L Device:C_Small C28
U 1 1
P 1925 3625
F 0 "C28" H 1950 3700 50  0000 L CNN
F 1 "2n2" H 1925 3550 50  0000 L CNN
F 2 "Capacitor_SMD:C_0402_1005Metric" H 1925 3625 60  0001 C CNN
F 3 "" H 1925 3625 60  0001 C CNN
	1    1925 3625
	1    0    0    -1  
$EndComp
$Comp
L Duet3_TB_1LC-rescue:GND-power #PWR02
U 1 1
P 1925 3775
F 0 "#PWR02" H 1925 3525 50  0001 C CNN
F 1 "GND" H 1925 3862 50  0001 C CNN
F 2 "" H 1925 3775 50  0001 C CNN
F 3 "" H 1925 3775 50  0001 C CNN
	1    1925 3775
	1    0    0    -1  
$EndComp
Wire Wire Line
	1925 3775 1925 3725
Wire Wire Line
	1925 3525 1925 3500
Text Notes 7050 3700 1    60   ~ 0
Red
Text Notes 7650 3700 1    60   ~ 0
Green
Text Label 3975 2375 1    8    ~ 0
VDDANA_IN
Text GLabel 3750 1725 0    60   Input ~ 0
GNDANA
Wire Wire Line
	3750 1725 3775 1725
Wire Wire Line
	3775 1725 3775 1625
Connection ~ 3775 1625
Wire Wire Line
	3775 1625 3875 1625
Wire Wire Line
	2975 3125 2850 3125
Wire Wire Line
	2850 3125 2850 3225
Connection ~ 2850 3225
Wire Wire Line
	2850 3225 2675 3225
$Comp
L Device:R_Small R23
U 1 1
P 9300 3500
F 0 "R23" V 9375 3508 50  0000 C CNN
F 1 "10R" V 9225 3475 50  0000 C CNN
F 2 "Resistor_SMD:R_0402_1005Metric" H 9300 3500 60  0001 C CNN
F 3 "" H 9300 3500 60  0001 C CNN
	1    9300 3500
	-1   0    0    1   
$EndComp
Wire Wire Line
	8050 5850 8050 6175
Wire Wire Line
	8300 5450 8300 6175
Wire Wire Line
	2975 5625 2200 5625
Wire Wire Line
	2200 5625 2200 5900
Wire Wire Line
	2200 5900 1900 5900
Connection ~ 1900 5900
$Comp
L Device:R_Small R14
U 1 1
P 2025 5525
F 0 "R14" V 2100 5533 50  0000 C CNN
F 1 "4K7" V 1957 5537 50  0000 C CNN
F 2 "Resistor_SMD:R_0402_1005Metric" H 2025 5525 60  0001 C CNN
F 3 "" H 2025 5525 60  0001 C CNN
	1    2025 5525
	1    0    0    -1  
$EndComp
Connection ~ 2025 5425
Wire Wire Line
	2025 5425 2975 5425
$Comp
L Duet3_TB_1LC-rescue:GND-power #PWR04
U 1 1
P 2025 5650
F 0 "#PWR04" H 2025 5400 50  0001 C CNN
F 1 "GND" H 2025 5737 50  0001 C CNN
F 2 "" H 2025 5650 50  0001 C CNN
F 3 "" H 2025 5650 50  0001 C CNN
	1    2025 5650
	1    0    0    -1  
$EndComp
Wire Wire Line
	2025 5625 2025 5650
Wire Wire Line
	9300 3600 9300 3650
Wire Wire Line
	9300 3400 9300 3250
Wire Wire Line
	9300 3650 9775 3650
$Comp
L Duet3_TB_1LC-rescue:GND-power #PWR0121
U 1 1
P 2050 5200
F 0 "#PWR0121" H 2050 4950 50  0001 C CNN
F 1 "GND" H 2050 5287 50  0001 C CNN
F 2 "" H 2050 5200 50  0001 C CNN
F 3 "" H 2050 5200 50  0001 C CNN
	1    2050 5200
	1    0    0    -1  
$EndComp
$Comp
L Duet3_TB_1LC-rescue:GND-power #PWR0122
U 1 1
P 5025 2425
F 0 "#PWR0122" H 5025 2175 50  0001 C CNN
F 1 "GND" H 5025 2512 50  0001 C CNN
F 2 "" H 5025 2425 50  0001 C CNN
F 3 "" H 5025 2425 50  0001 C CNN
	1    5025 2425
	1    0    0    -1  
$EndComp
$Comp
L Duet3_TB_1LC-rescue:GND-power #PWR0126
U 1 1
P 3075 2275
F 0 "#PWR0126" H 3075 2025 50  0001 C CNN
F 1 "GND" H 3075 2362 50  0001 C CNN
F 2 "" H 3075 2275 50  0001 C CNN
F 3 "" H 3075 2275 50  0001 C CNN
	1    3075 2275
	1    0    0    -1  
$EndComp
Wire Wire Line
	2975 3725 2125 3725
Wire Wire Line
	2125 3725 2125 3500
Wire Wire Line
	2125 3500 1925 3500
Connection ~ 1925 3500
$Comp
L Device:R_Small R26
U 1 1
P 2325 4025
F 0 "R26" V 2400 4033 50  0000 C CNN
F 1 "470R" V 2257 4037 50  0000 C CNN
F 2 "Resistor_SMD:R_0402_1005Metric" H 2325 4025 60  0001 C CNN
F 3 "" H 2325 4025 60  0001 C CNN
	1    2325 4025
	0    -1   1    0   
$EndComp
Wire Wire Line
	2425 4025 2975 4025
Text Label 2600 4025 0    8    ~ 0
io0out
$Comp
L Device:R_Small R38
U 1 1
P 1625 4125
F 0 "R38" V 1700 4133 50  0000 C CNN
F 1 "10K" V 1557 4137 50  0000 C CNN
F 2 "Resistor_SMD:R_0402_1005Metric" H 1625 4125 60  0001 C CNN
F 3 "" H 1625 4125 60  0001 C CNN
	1    1625 4125
	0    -1   1    0   
$EndComp
Wire Wire Line
	1525 4125 1400 4125
$Comp
L Device:R_Small R39
U 1 1
P 5775 4325
F 0 "R39" V 5850 4333 50  0000 C CNN
F 1 "10K" V 5707 4337 50  0000 C CNN
F 2 "Resistor_SMD:R_0402_1005Metric" H 5775 4325 60  0001 C CNN
F 3 "" H 5775 4325 60  0001 C CNN
	1    5775 4325
	0    -1   1    0   
$EndComp
Wire Wire Line
	5875 4325 6100 4325
Text Label 2575 4125 0    8    ~ 0
out1tach
Text Label 5525 4325 0    8    ~ 0
out2tach
$EndSCHEMATC
